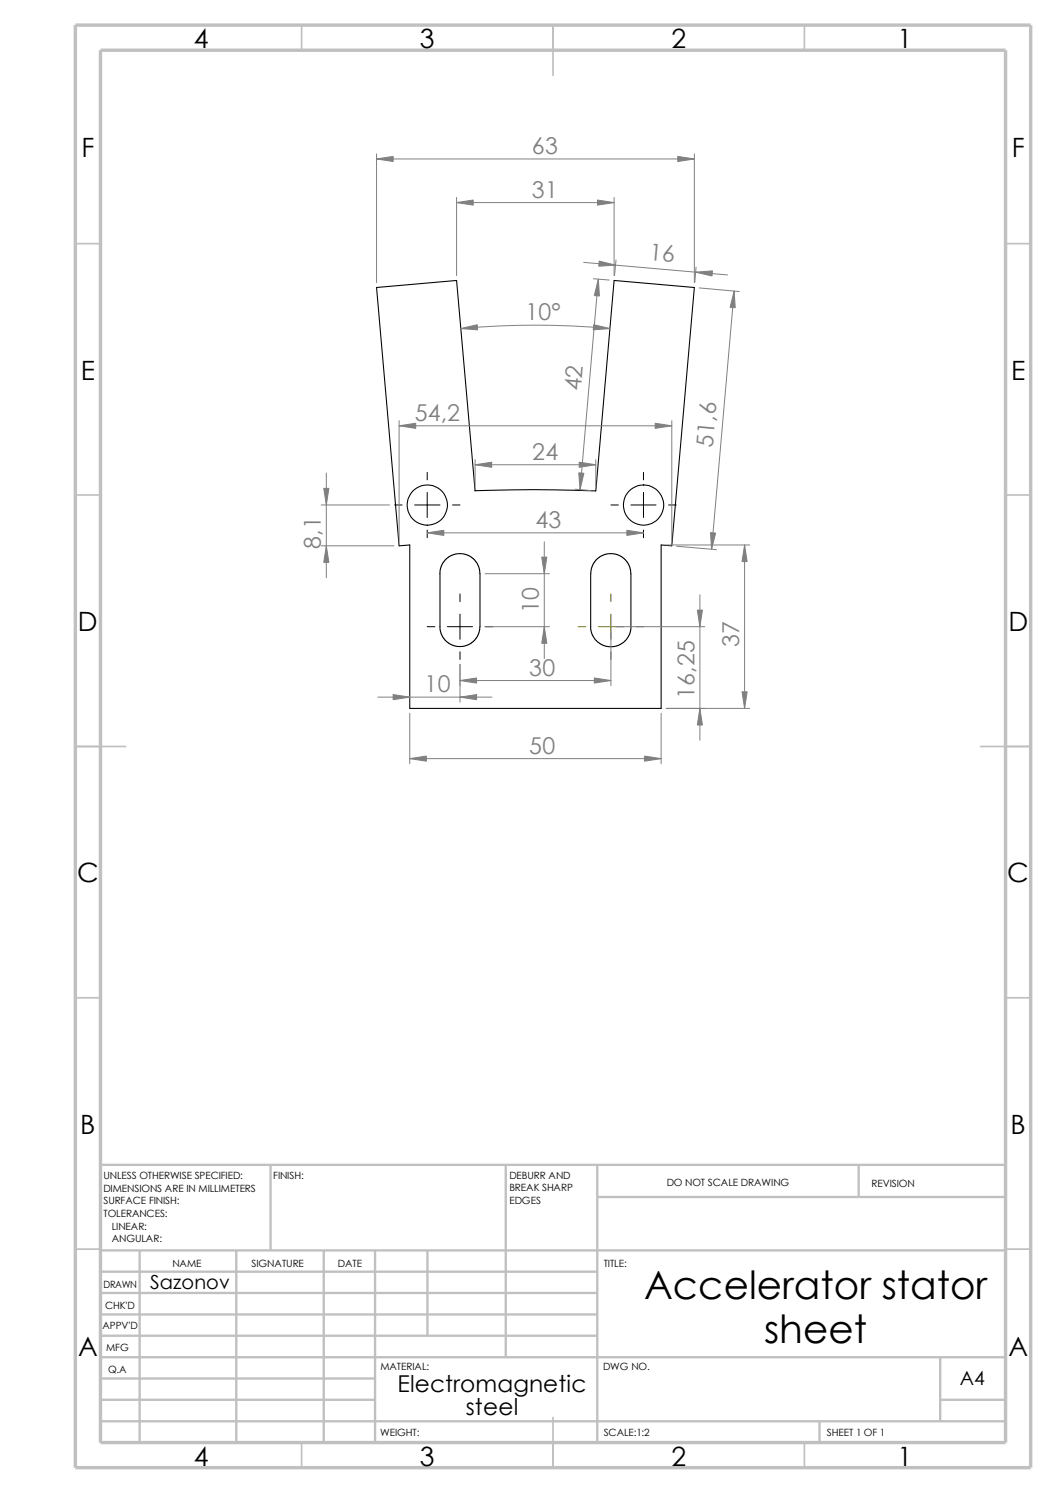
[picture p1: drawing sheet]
<svg xmlns="http://www.w3.org/2000/svg" width="210mm" height="297mm" viewBox="0 0 210 297" stroke-linecap="round" stroke-linejoin="round" font-family="sans-serif">
<g fill="none" stroke="#c0c0c0" stroke-width=".34">
<path d="M60 5v5M110 5v10M160 5v5M15 48.5h5M200 48.5h5M15 98.5h5M200 98.5h5M15 148.5h10M195 148.5h10M15 198.5h5M200 198.5h5M15 248.5h5"/>
<path d="M200 248.5h5M60 287v5M110 282v10M160 287v5"/>
</g>
<g fill="none" stroke="#c0c0c0" stroke-width=".47">
<path d="M53.8 231.7v17.1M100.6 231.7v38.3M118.8 238.1h81.2M118.8 231.7v55.3M170.8 231.7v6.4M200 231.7h-180v55.3M20 248.8h180M20 253h98.8M20 257.2h98.8M27.8 248.8v38.2M47 248.8v38.2M64.4 248.8v38.2"/>
<path d="M74.6 248.8v38.2M85 248.8v16.9M20 278.5h54.6M20 270h180M20 274.2h54.6M20 261.5h98.8M20 265.7h98.8M187 278.5h13M187 270v12.7M20 282.7h180M163 282.7v4.3"/>
</g>
<path d="M15 5h190v287h-190zM20 10h180v277h-180z" fill="none" stroke="#c0c0c0" stroke-width=".68" stroke-linecap="butt"/>
<g fill="none" stroke="#000" stroke-width=".21">
<path d="M94.4 97.6l11.7-.2 12.4 .3 3.6-41.9 16 1.4-4.5 51.4M94.5 97.7l-3.7-41.9-15.9 1.4 4.5 51.4 2.1-.2v32.5h50v-32.5l2.1 .2M87.5 114.1l.1-1.1 .6-1.2 1.2-1.1 1.3-.5h1.5l1.4 .5 1.1 1.1 .5 .9 .3 1.4-.1 11.1-.2 .8-.5 1-.9 .9-1 .5-1.3 .3-1.6-.4-.8-.4-.7-.6-.7-1.3-.2-.8v-11.1M125.5 124.7v-10.6l-.3-1.4-.7-1.2-.7-.6-.7-.5-1.6-.3-1.4 .3-1 .5-.9 .9-.5 .9-.2 .9v11.6l.2 .9 .6 1.1 1.2 .9 1.2 .5h1.6l1.2-.5 1.1-.9 .7-1.1 .2-1.4"/>
<circle cx="85" cy="100.5" r="4"/>
<circle cx="128" cy="100.5" r="4"/>
</g>
<path d="M121.5 118.2v1.5M115 124.7h1.5M119 124.7h5M121.5 122.2v5M121.5 129.7v1.5M126.5 124.7h1.5" fill="none" stroke="#808000" stroke-width=".2"/>
<g fill="none" stroke="#000" stroke-width=".2">
<path d="M85 94v1.5M85 98v5M128 94v1.5M128 98v5M78.5 100.5h1.5M82.5 100.5h5M85 105.5v1.5M90 100.5h1.5M91.5 118.2v1.5M121.5 100.5h1.5M125.5 100.5h5M128 105.5v1.5"/>
<path d="M133 100.5h1.5M85 124.7h1.5M89 124.7h5M91.5 122.2v5M91.5 129.7v1.5M96.5 124.7h1.5"/>
</g>
<g fill="none" stroke="#808080" stroke-width=".2">
<path d="M74.9 30.6v25.6M74.9 31.6h63.2M90.8 39.3v15.5M122.1 39.3v15.5M138.1 30.6v25.6M90.8 40.3h31.3M116.1 52.2l28.6 2.5M118 55.5l3.2 .2M119 55.5l-3.6 41.9M122.5 51.7l-.3 3.1M138.4 53.1l-.2 3.1M139.1 57.3l7.9 .7"/>
<path d="M146 57.9l-4.5 51.4M91.7 65.4a162.9 162.9 0 0 1 29.6 0M64.9 94.1v20.8M79.4 84.7h54.2M79.4 83.7v23.9M94.5 92.5h24M94.5 91.4v5.3M114.3 97.3l3.2 .3M118.5 91.4v5.3M133.6 83.7v23.9M63.9 108.6h14.5M63.9 100.5h13.6"/>
<path d="M85 106h43M96.5 114.1h12.8M108.2 107.8v23.2M132.5 108.4h16.6M134.6 108.7l7.9 .6M139.2 118.3v29M148.1 108.4v32.5M75.1 138.7h22.7M91.5 132.2v7.5M91.5 135.4h30M96.5 124.7h12.8M121.5 125.7v10.7"/>
<path d="M122.5 124.7h17.7M81.5 150.9h50M81.5 141.9v10M131.5 141.9v10M132.5 140.9h16.6"/>
</g>
<g fill="#808080" stroke="#808080" stroke-width=".2">
<path d="M115.2 91.9l3.3 .6-3.3 .5z"/>
<path d="M94.5 92.5l3.3-.6v1.1z"/>
<path d="M119.2 51.9l3.2 .8-3.3 .3z"/>
<path d="M138.3 54.1l3.4-.2-.1 1z"/>
<path d="M64.9 108.6l.5 3.3h-1z"/>
<path d="M64.4 97.2h1l-.5 3.3z"/>
<path d="M128.2 150.4l3.3 .5-3.3 .5z"/>
<path d="M81.5 150.9l3.3-.5v1z"/>
<path d="M91.5 135.4l3.3-.5v1z"/>
<path d="M118.2 134.9l3.3 .5-3.3 .5z"/>
<path d="M107.7 110.8h1.1l-.6 3.3z"/>
<path d="M108.2 124.7l.6 3.3h-1.1z"/>
<path d="M124.7 105.5l3.3 .5-3.3 .5z"/>
<path d="M85 106l3.3-.5v1z"/>
<path d="M119 55.5l.2 3.4-1-.1z"/>
<path d="M115.1 94.1h1l-.7 3.3z"/>
<path d="M141.3 106h1l-.8 3.3z"/>
<path d="M146 57.9l.2 3.3-1-.1z"/>
<path d="M147.6 137.6h1l-.5 3.3z"/>
<path d="M148.1 108.4l.5 3.3h-1z"/>
<path d="M91.5 138.7l3.3-.5v1z"/>
<path d="M78.2 138.2l3.3 .5-3.3 .5z"/>
<path d="M79.4 84.7l3.3-.5v1z"/>
<path d="M130.3 84.2l3.3 .5-3.3 .5z"/>
<path d="M138.7 121.4h1l-.5 3.3z"/>
<path d="M139.2 140.9l.5 3.3h-1z"/>
<path d="M134.8 31.1l3.3 .5-3.3 .5z"/>
<path d="M74.9 31.6l3.3-.5v1z"/>
<path d="M118.1 64.6l3.2 .8-3.3 .2z"/>
<path d="M91.7 65.4l3.2-.8 .1 1z"/>
<path d="M90.8 40.3l3.3-.5v1z"/>
<path d="M118.8 39.8l3.3 .5-3.3 .5z"/>
</g>
<g font-size="7.7">
<text x="128.1" y="258.4">Accelerator stator</text>
<text x="152" y="267.1">sheet</text>
</g>
<g font-size="5.3">
<text x="38.5" y="9.6">4</text>
<text x="83.5" y="9.6">3</text>
<text x="133.5" y="9.6">2</text>
<text x="178.5" y="9.6">1</text>
<text x="16.2" y="31.3">F</text>
<text x="201.2" y="31.3">F</text>
<text x="16" y="75.6">E</text>
<text x="201.1" y="75.6">E</text>
<text x="15.5" y="125.6">D</text>
<text x="200.6" y="125.6">D</text>
<text x="15.3" y="175.6">C</text>
<text x="200.3" y="175.6">C</text>
<text x="16" y="225.6">B</text>
<text x="201" y="225.6">B</text>
<text x="15.5" y="269.8">A</text>
<text x="200.5" y="269.8">A</text>
<text x="38.5" y="291.6">4</text>
<text x="83.5" y="291.6">3</text>
<text x="133.5" y="291.6">2</text>
<text x="178.5" y="291.6">1</text>
</g>
<g font-size="4.6" fill="#808080">
<text x="105.8" y="30.7">63</text>
<text x="105.8" y="39.4">31</text>
<text x="129" y="51.8" transform="rotate(5 129 51.8)">16</text>
<text x="104.5" y="63.8">10°</text>
<text x="115.5" y="77.9" transform="rotate(-85 115.5 77.9)">42</text>
<text x="82.5" y="83.8">54,2</text>
<text x="141.8" y="89" transform="rotate(-85 141.8 89)">51,6</text>
<text x="105.8" y="91.5">24</text>
<text x="106.5" y="105.1">43</text>
<text x="63.8" y="109.2" transform="rotate(-90 63.8 109.2)">8,1</text>
<text x="107.1" y="122" transform="rotate(-90 107.1 122)">10</text>
<text x="147" y="128.7" transform="rotate(-90 147 128.7)">37</text>
<text x="84.4" y="137.8">10</text>
<text x="105.2" y="134.5">30</text>
<text x="138.1" y="139" transform="rotate(-90 138.1 139)">16,25</text>
<text x="105.2" y="150">50</text>
</g>
<g font-size="4.6">
<text x="79.1" y="276.9">Electromagnetic</text>
<text x="92.7" y="281.5">steel</text>
</g>
<g font-size="3.9">
<text x="29.8" y="256.4">Sazonov</text>
<text x="190.9" y="275.5">A4</text>
</g>
<g font-size="2">
<text x="20.6" y="234.6">UNLESS OTHERWISE SPECIFIED:</text>
<text x="20.6" y="237.1">DIMENSIONS ARE IN MILLIMETERS</text>
<text x="20.6" y="239.6">SURFACE FINISH:</text>
<text x="54.4" y="234.6">FINISH:</text>
<text x="101.3" y="237">BREAK SHARP</text>
<text x="101.3" y="239.5">EDGES</text>
<text x="101.3" y="234.5">DEBURR AND</text>
<text x="132.6" y="236">DO NOT SCALE DRAWING</text>
<text x="173.3" y="236.2">REVISION</text>
<text x="20.6" y="242.1">TOLERANCES:</text>
<text x="22.2" y="244.6">LINEAR:</text>
<text x="22.2" y="247.1">ANGULAR:</text>
<text x="50" y="252">SIGNATURE</text>
<text x="67.2" y="252">DATE</text>
<text x="120.1" y="252">TITLE:</text>
<text x="20.6" y="256.2">DRAWN</text>
<text x="34.3" y="252.1">NAME</text>
<text x="20.9" y="260.4">CHK'D</text>
<text x="20.4" y="264.5">APPV'D</text>
<text x="21.1" y="268.8">MFG</text>
<text x="21.5" y="273.1">Q.A</text>
<text x="75.6" y="272.5">MATERIAL:</text>
<text x="119.9" y="272.5">DWG NO.</text>
<text x="75.6" y="285.6">WEIGHT:</text>
<text x="120.1" y="285.6">SCALE:1:2</text>
<text x="164.5" y="285.6">SHEET 1 OF 1</text>
</g>
</svg>
